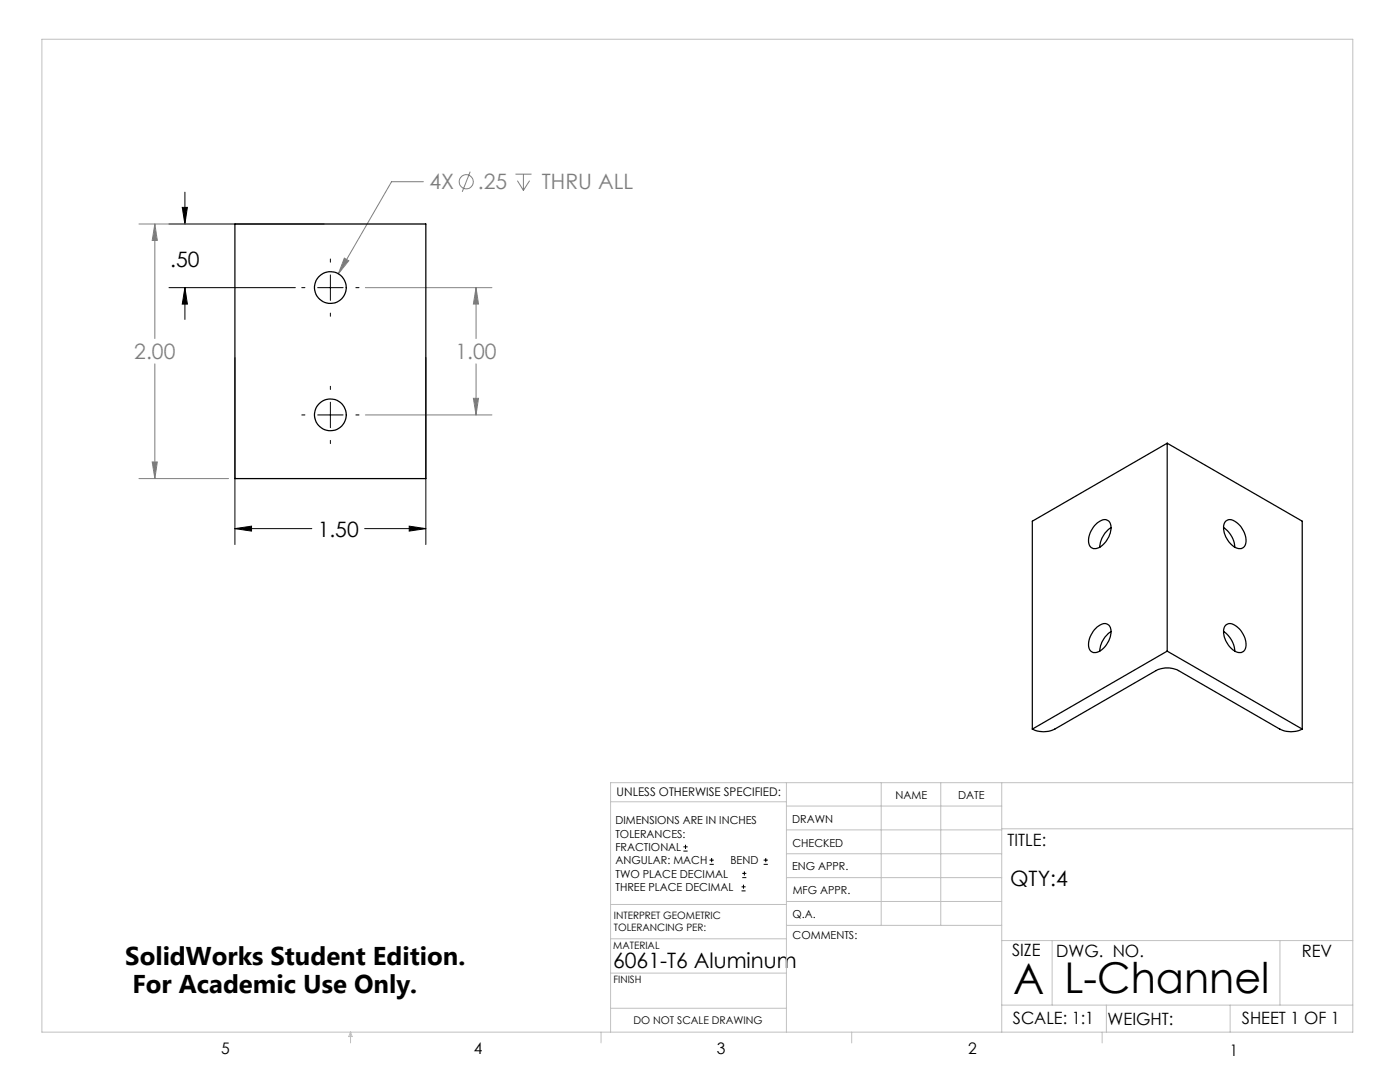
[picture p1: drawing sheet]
<svg xmlns="http://www.w3.org/2000/svg" width="279mm" height="216mm" viewBox="0 0 279 216" stroke-linecap="round" stroke-linejoin="round" font-family="sans-serif">
<g fill="none" stroke="#808080" stroke-width=".2">
<path d="M84.5 36.3h-6.4l-10.6 18.3M93.8 34.3l-1.5 4M102.9 34.7h3.2M103.3 36.1l1.2 1.9M104.5 34.7v3.3M105.7 36.1l-1.2 1.9M27.7 44.7h17.9M30.9 44.7l.5 3.3h-1zM30.9 44.7v22.9M68.7 51.5l.9 .5-2.1 2.6zM72.9 57.4h25.3M95 57.4l.5 3.3h-1z"/>
<path d="M95 57.4v10.2M30.9 72.6v22.9M94.5 79.5h1l-.5 3.3zM95 72.6v10.2M27.7 95.5h17.9M30.4 92.2h1l-.5 3.3zM72.9 82.8h25.3"/>
<circle cx="93.1" cy="36.3" r="1.41"/>
</g>
<g fill="none" stroke="#000" stroke-width=".2">
<path d="M36.9 38.3v6.4M33.7 57.4h25.2M33.7 44.7h31M36.4 41.4h1l-.5 3.3zM36.9 57.4l.5 3.3h-1zM36.9 57.4v6.3M60.2 57.4h.7M63.4 57.4h5.1M65.9 51.7v.6M65.9 54.9v5M71 57.4h.6M46.9 71.4v37.3"/>
<path d="M65.9 62.5v.6M65.9 77.1v.6M85 71.4v37.3M60.2 82.8h.7M63.4 82.8h5.1M65.9 80.3v5M65.9 87.9v.6M71 82.8h.6M46.9 105.5l3.3-.5v1zM46.9 105.5h15.3M72.8 105.5h12.2M81.7 105l3.3 .5-3.3 .5z"/>
<path d="M136.4 169.8h.8M136.4 169h.8M136.8 168.6v.8M141.6 172.5h.9M141.6 171.6h.9M142 171.2v.8M148 177.8h.8M148 177h.8M148.1 175.1h.8M148.1 174.3h.8M148.4 176.5v.8M148.6 173.9v.8"/>
<path d="M152.4 172.5h.8M152.4 171.6h.8M152.8 171.2v.8"/>
</g>
<g fill="none" stroke="#c0c0c0" stroke-width=".2">
<path d="M8.4 7.8h261.6v198.2h-261.6zM121.8 160h35.2M157 156.2v49.8M175.9 156.2v28.4M187.7 156.2v28.4M199.9 156.2v49.8M270 156.2h-148.2v49.8M157 170.4h42.9M157 165.6h42.9M157 160.8h42.9M157 175.1h42.9M157 179.9h42.9"/>
<path d="M199.9 165.4h70.1M121.8 194.2h35.2M121.8 187.3h35.2M121.8 180.5h35.2M157 184.6h42.9M199.9 187.7h70.1M210 187.7v12.9M255.4 187.7v12.9M70 206v2.1M70 206l.3 .8h-.7zM119.9 206v2.1M121.8 201.2h35.2"/>
<path d="M170 206v2.1M199.9 200.6h70.1M220 206v2.1M220.8 200.6v5.4M245.5 200.6v5.4"/>
</g>
<path d="M46.9 105.5l3.3-.5v1zM81.7 105l3.3 .5-3.3 .5zM36.9 57.4l.5 3.3h-1zM36.4 41.4h1l-.5 3.3z" fill="#000"/>
<path d="M30.9 44.7l.5 3.3h-1zM30.4 92.2h1l-.5 3.3zM94.5 79.5h1l-.5 3.3zM95 57.4l.5 3.3h-1zM68.7 51.5l-1.2 3.1 2.1-2.6z" fill="#808080"/>
<g fill="none" stroke="#000" stroke-width=".25">
<path d="M46.9 44.7h38.1v50.8h-38.1zM232.9 88.4v41.5M232.9 88.4l27 15.6v41.5M232.9 88.4l-26.9 15.6v41.5M218.4 104.9a2.28 2.28 0 0 1 2.7-1 2.28 2.28 0 0 1 .3 2.8 3.7 3.7 0 0 1-3.2 2.8 1.85 1.85 0 0 1-.9-2.5l.5-1.1zM221.7 105.3a4.9 4.9 0 0 0-2.2 3.9M244.2 105.3a4.9 4.9 0 0 1 2.2 3.9M244.6 104a1.64 1.64 0 0 1 2.3 .4 4.3 4.3 0 0 1 1.6 4.5 1.62 1.62 0 0 1-2.7-.2 4 4 0 0 1-1.3-4.5zM218.7 125.3a2.1 2.1 0 0 1 2.4-.7 2.28 2.28 0 0 1 .3 2.9 3.7 3.7 0 0 1-3.2 2.7 1.85 1.85 0 0 1-.9-2.5l.5-1.1zM221.7 126a5 5 0 0 0-2.2 3.9M232.9 129.9l27 15.6M232.9 129.9l-26.9 15.6"/>
<path d="M244.2 126a5.1 5.1 0 0 1 2.2 3.9M244.6 124.7a1.64 1.64 0 0 1 2.3 .4 4.2 4.2 0 0 1 1.6 4.5 1.53 1.53 0 0 1-2.4 .1 4.6 4.6 0 0 1-1.8-4.5zM206 145.5a5 5 0 0 0 4.5 0l20.2-11.7a5 5 0 0 1 4.5 0l20.2 11.7a5 5 0 0 0 4.5 0"/>
<circle cx="65.9" cy="57.4" r="3.2"/>
<circle cx="65.9" cy="82.8" r="3.2"/>
</g>
<g font-size="8.5">
<text x="202.2" y="198.3">A</text>
<text x="212.5" y="198.1">L-Channel</text>
</g>
<g font-size="5.1">
<text x="25" y="192.5">SolidWorks Student Edition.</text>
<text x="26.4" y="198.1">For Academic Use Only.</text>
</g>
<g font-size="4.2" fill="#808080">
<text x="85.7" y="37.8">4X</text>
<text x="95.4" y="37.8">.25</text>
<text x="108.1" y="37.8">THRU ALL</text>
<text x="26.8" y="71.7">2.00</text>
<text x="90.9" y="71.7">1.00</text>
</g>
<g font-size="4.2">
<text x="34" y="53.2">.50</text>
<text x="63.4" y="107.1">1.50</text>
<text x="201.6" y="176.8">QTY:4</text>
<text x="122.4" y="193.2">6061-T6 Aluminum</text>
</g>
<g font-size="3.4">
<text x="201.1" y="168.8">TITLE:</text>
<text x="202" y="190.8">SIZE</text>
<text x="210.8" y="190.9">DWG. NO.</text>
<text x="259.8" y="191">REV</text>
<text x="202.1" y="204.4">SCALE: 1:1</text>
<text x="221" y="204.5">WEIGHT:</text>
<text x="247.8" y="204.4">SHEET 1 OF 1</text>
</g>
<g font-size="3.2">
<text x="44.2" y="210.4">5</text>
<text x="94.6" y="210.3">4</text>
<text x="143.1" y="210.4">3</text>
<text x="193.2" y="210.3">2</text>
<text x="245.4" y="210.6">1</text>
</g>
<text font-size="2.4" x="123.1" y="158.9">UNLESS OTHERWISE SPECIFIED:</text>
<g font-size="2.2">
<text x="178.7" y="159.4">NAME</text>
<text x="191.2" y="159.4">DATE</text>
<text x="122.8" y="164.5">DIMENSIONS ARE IN INCHES</text>
<text x="122.8" y="167.1">TOLERANCES:</text>
<text x="158.1" y="164.2">DRAWN</text>
<text x="122.8" y="169.8">FRACTIONAL</text>
<text x="122.8" y="172.5">ANGULAR: MACH</text>
<text x="145.8" y="172.5">BEND</text>
<text x="158.1" y="173.7">ENG APPR.</text>
<text x="158.2" y="169.1">CHECKED</text>
<text x="122.8" y="175.1">TWO PLACE DECIMAL</text>
<text x="122.8" y="177.8">THREE PLACE DECIMAL</text>
<text x="158.2" y="178.4">MFG APPR.</text>
<text x="158.2" y="183.2">Q.A.</text>
<text x="158.2" y="187.4">COMMENTS:</text>
</g>
<text font-size="2.1" x="126.4" y="204.3">DO NOT SCALE DRAWING</text>
<g font-size="2">
<text x="122.5" y="183.3">INTERPRET GEOMETRIC</text>
<text x="122.5" y="185.9">TOLERANCING PER:</text>
<text x="122.4" y="189.4">MATERIAL</text>
<text x="122.4" y="196.2">FINISH</text>
</g>
</svg>
